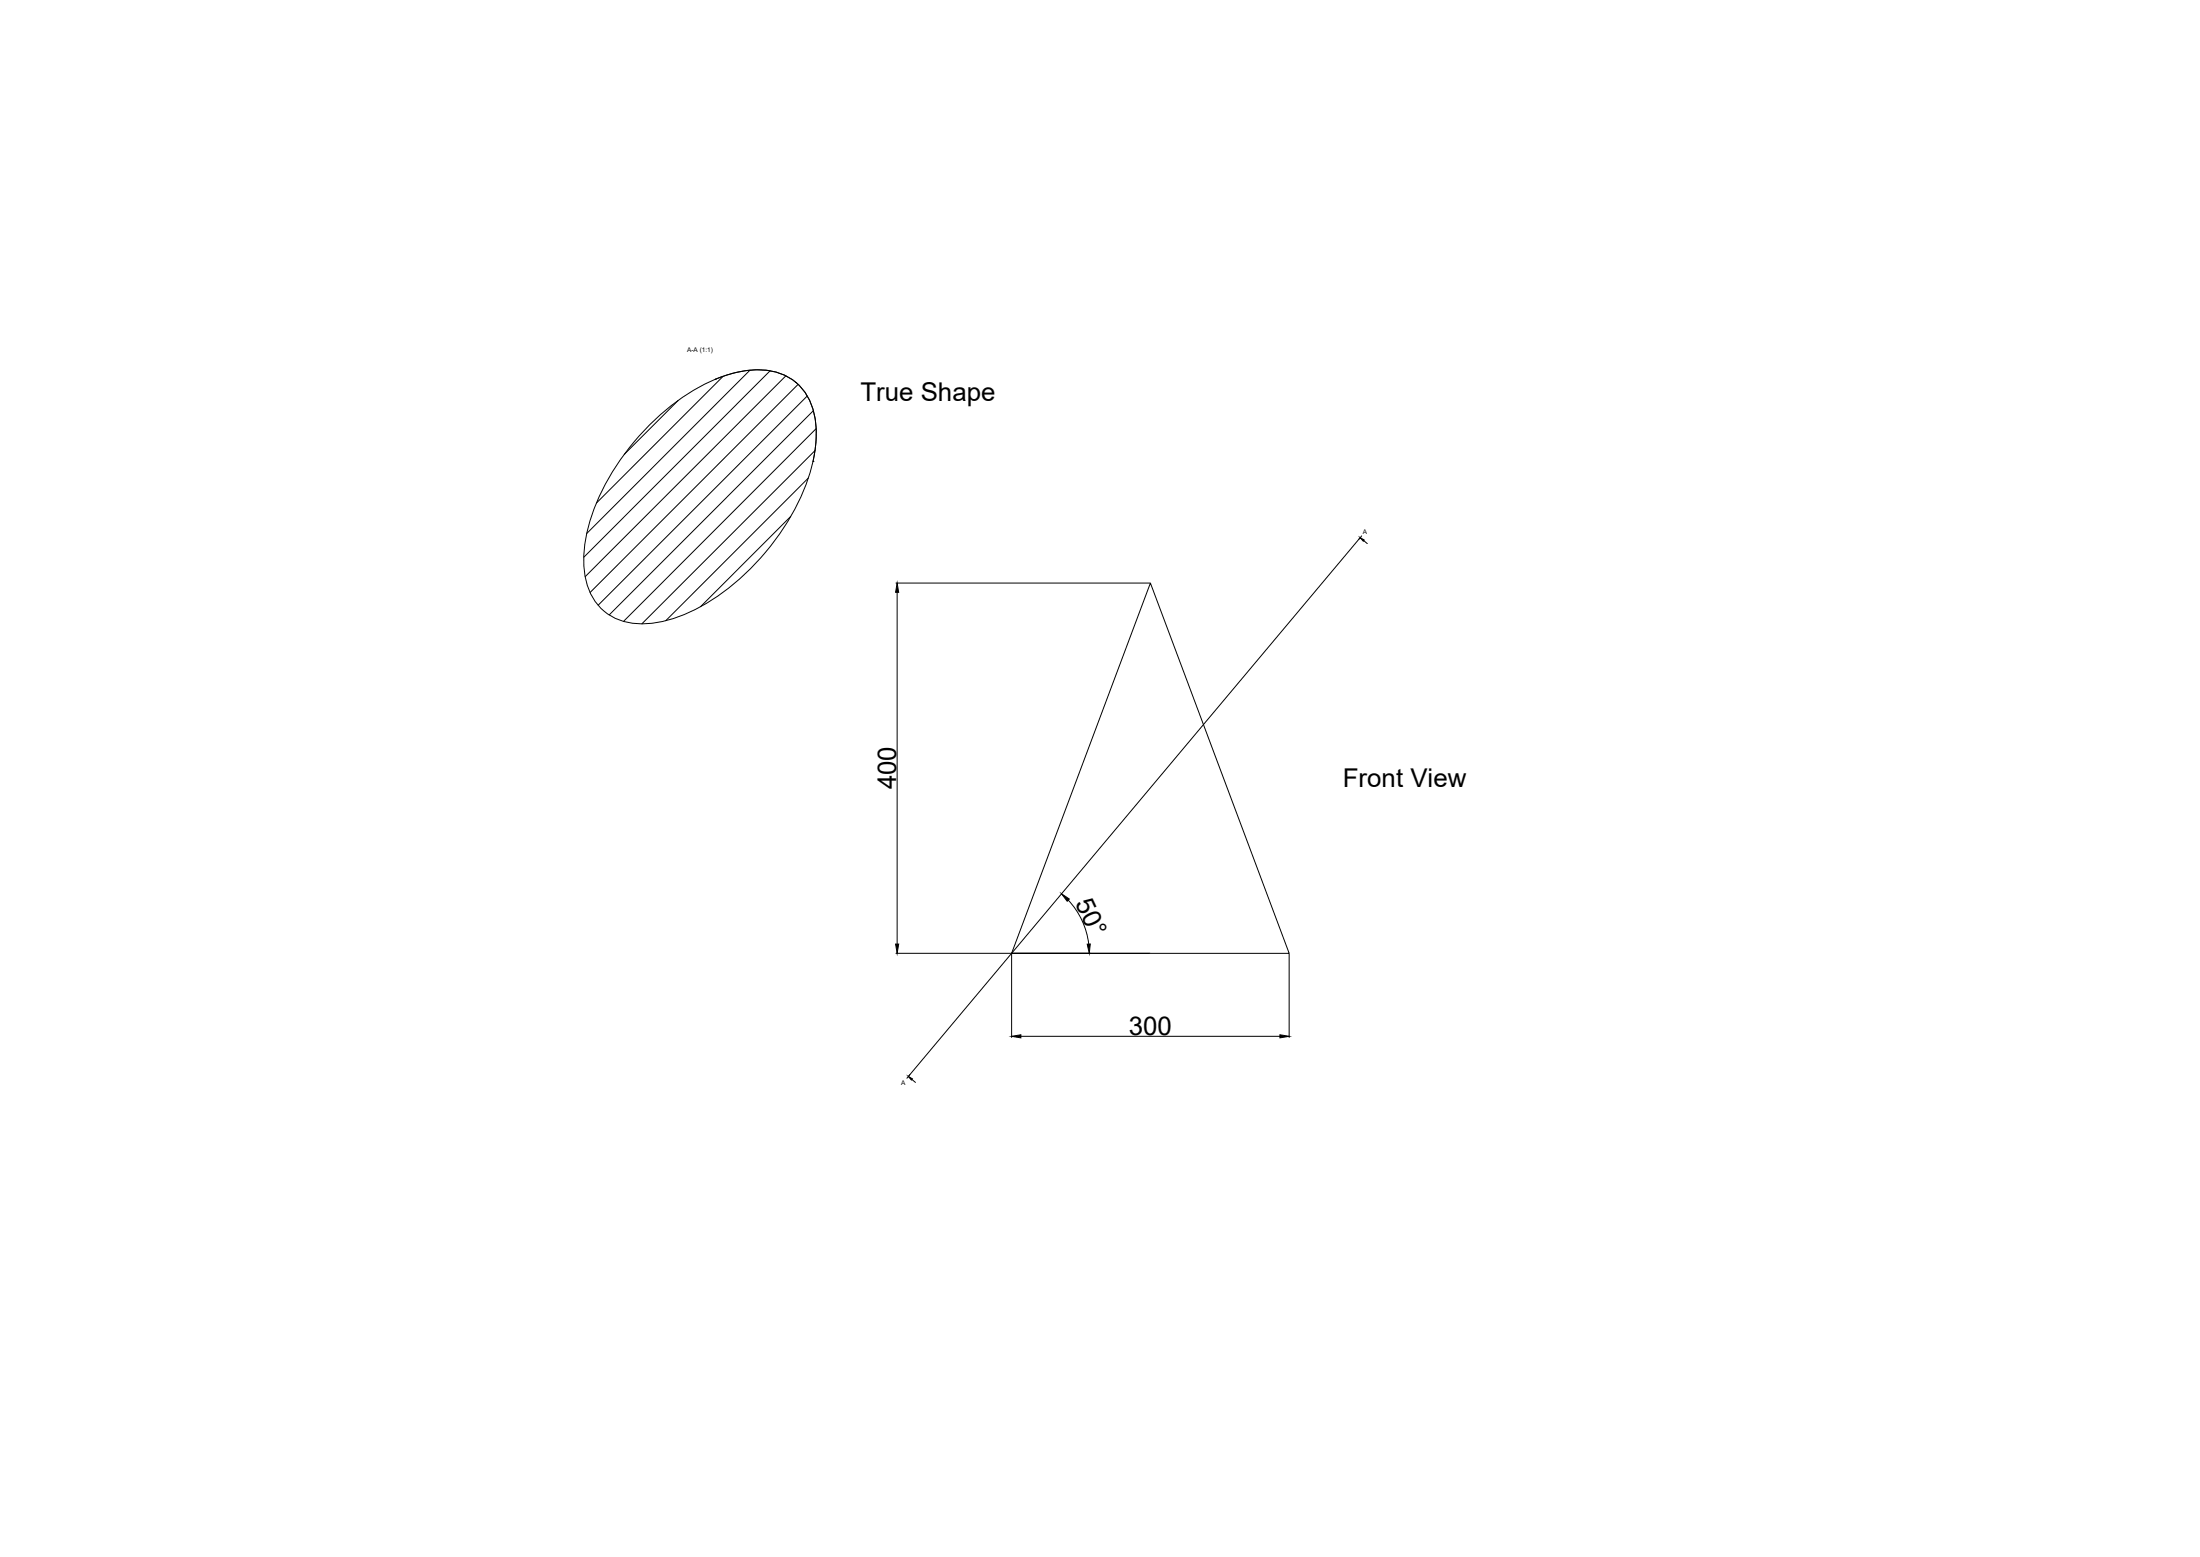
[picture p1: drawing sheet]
<svg xmlns="http://www.w3.org/2000/svg" width="2378mm" height="1682mm" viewBox="0 0 2378 1682" stroke-linecap="round" stroke-linejoin="round" font-family="sans-serif">
<!-- layer: MD_Visible -->
<path d="M773 410a97 97 0 0 1 73-5 61 61 0 0 1 36 55 128 128 0 0 1-3 39M700 461a207 207 0 0 1 95-59 77 77 0 0 1 60 7 67 67 0 0 1 27 59 193 193 0 0 1-35 102 252 252 0 0 1-105 93 99 99 0 0 1-73 7 59 59 0 0 1-37-50 155 155 0 0 1 19-90 273 273 0 0 1 49-69zM1244 630l150 400h-301z" fill="none" stroke="#000" stroke-width="1.08"/>
<g fill="#000">
<circle cx="773" cy="410" r=".3"/>
<circle cx="879" cy="499" r=".3"/>
</g>
<!-- layer: 0 -->
<path d="M1470 581l-488 582M969 630h274M970 640v380M1155 972a84 84 0 0 1 22 48M969 1030h274M1094 1031v90M1394 1031v90M1104 1120h280" fill="none" stroke="#000" stroke-width="1.08"/>
<!-- layer: MD_Hatching -->
<path d="M811 400l-177 176M782 407l-137 136M832 401l-201 201M849 406l-216 217M863 415l-225 225M733 433l-58 58M873 428l-226 226M879 444l-220 220M882 463l-208 208M881 487l-187 187M874 516l-154 155M855 558l-98 97" fill="none" stroke="#000" stroke-width="1.08"/>
<!-- layer: MD_Annotation -->
<path d="M1472 579l-3 4M1474 584l4 3M983 1161l-3 4M986 1166l4 3" fill="none" stroke="#000" stroke-width="1.08"/>
<path d="M1470 581l5 2-1 2zM982 1163l4 2-1 2z" fill="#000" stroke="#000" stroke-width="1.08"/>
<!-- layer: 0 -->
<path d="M970 630l1 10h-3zM1147 966l9 5-2 3zM968 1020h3l-1 10zM1175 1020h4l-2 10zM1094 1120l10-2v3zM1384 1118l10 2-10 1z" fill="#000" stroke="#000" stroke-width="1.08"/>
<g font-size="27.9">
<text x="930" y="433">True Shape</text>
<text x="1452" y="850">Front View</text>
<text x="969" y="853" transform="rotate(-90 969 853)">400</text>
<text x="1162" y="975" transform="rotate(65 1162 975)">50°</text>
<text x="1220" y="1119">300</text>
</g>
<g font-size="7">
<text x="743" y="380">A-A (1:1)</text>
<text x="1473" y="577">A</text>
<text x="974" y="1172">A</text>
</g>
</svg>
